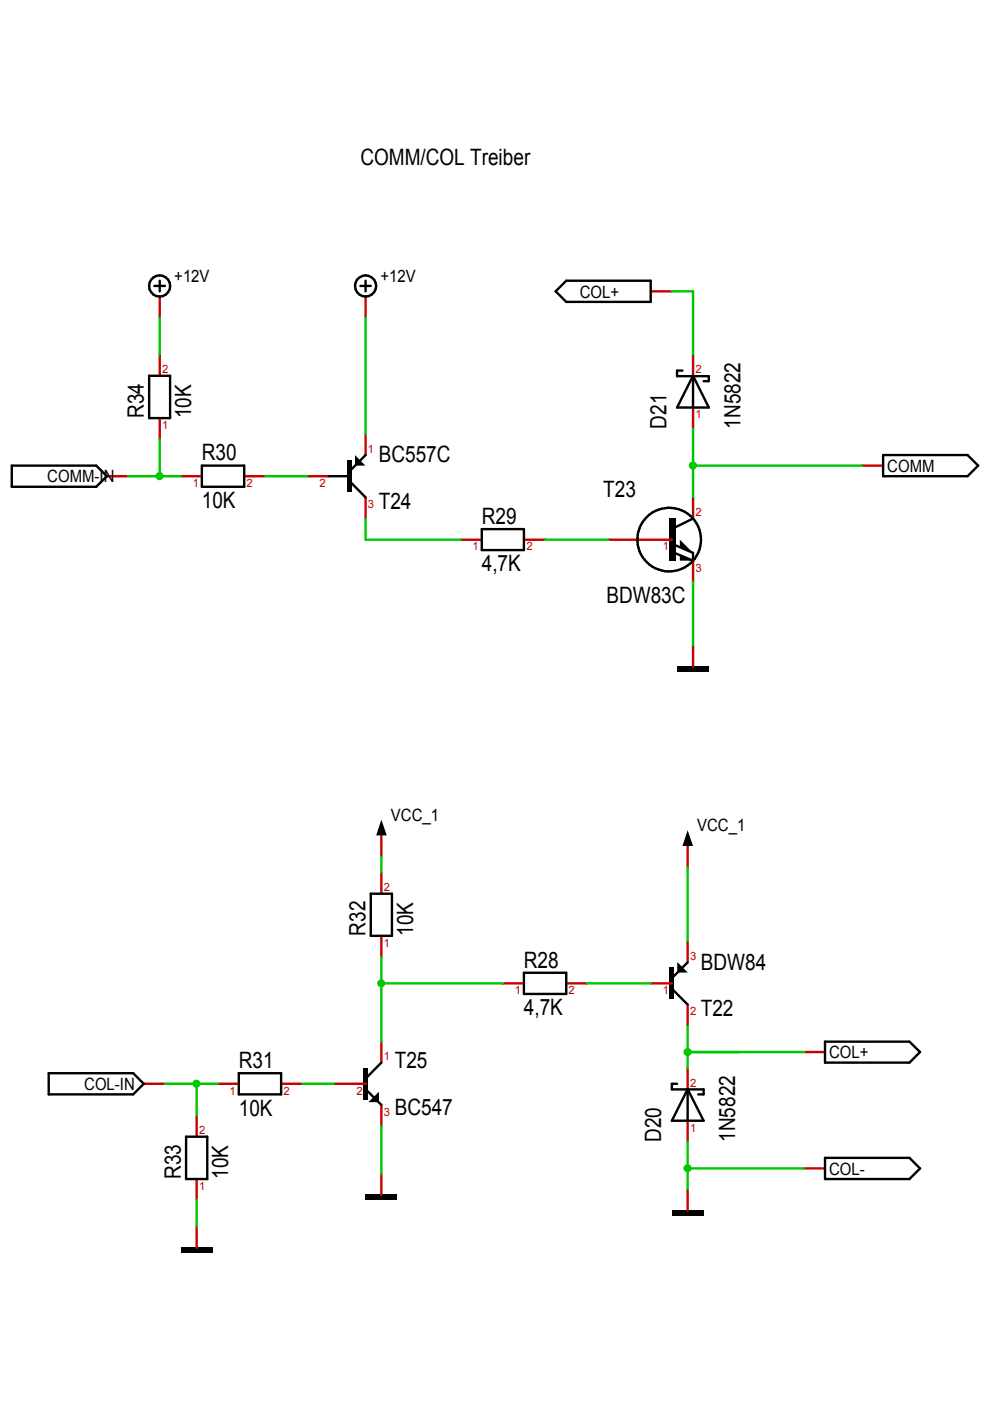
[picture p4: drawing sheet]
<svg xmlns="http://www.w3.org/2000/svg" width="210mm" height="297mm" viewBox="0 0 210 297" stroke-linecap="round" stroke-linejoin="round" font-family="sans-serif">
<path d="M33.9 62.9v4.5M77.5 62.9v4.5" fill="none" stroke="#c80000" stroke-width=".51"/>
<g fill="none" stroke="#000001" stroke-width=".51">
<path d="M33.9 59.5v2.3M77.5 59.5v2.3M32.7 60.6h2.3M76.4 60.6h2.2"/>
<circle cx="33.9" cy="60.6" r="2.24"/>
<circle cx="77.5" cy="60.6" r="2.24"/>
</g>
<path d="M38.3 264.5h6.7v1.1h-6.7z" fill-rule="evenodd" fill="#000001"/>
<path d="M33.9 75.2v4.5M138 61.8h4.5M33.9 88.6v4.5M80.9 177.1v4.5M41.7 236.5v4.5M41.7 250v4.4M41.7 260.1v4.4" fill="none" stroke="#c80000" stroke-width=".51"/>
<path d="M31.6 79.7h4.5v8.9h-4.5zM117.8 61.8l2.3-2.3h17.9v4.5h-17.9zM39.5 241h4.4v9h-4.4z" fill="none" stroke="#000001" stroke-width=".51"/>
<path d="M80.9 173.8l1.1 3.3h-2.2z" fill="#000001"/>
<path d="M22.6 101h4.5M80.9 185v4.5M80.9 198.4v4.5M30.5 229.8h4.5" fill="none" stroke="#c80000" stroke-width=".51"/>
<path d="M2.5 98.7h17.9l2.2 2.3-2.2 2.2h-17.9zM78.6 189.5h4.5v8.9h-4.5zM10.3 227.5h17.9l2.3 2.3-2.3 2.2h-17.9z" fill="none" stroke="#000001" stroke-width=".51"/>
<path d="M77.5 253.3h6.7v1.1h-6.7z" fill-rule="evenodd" fill="#000001"/>
<path d="M38.3 101h4.5M51.8 101h4.4M46.1 229.8h4.5M59.6 229.8h4.5M80.9 248.8v4.5" fill="none" stroke="#c80000" stroke-width=".51"/>
<path d="M42.8 98.7h9v4.5h-9zM50.6 227.5h9v4.5h-9z" fill="none" stroke="#000001" stroke-width=".51"/>
<path d="M77 226.4h.9v6.8h-.9z" fill-rule="evenodd" fill="#000001"/>
<path d="M70.8 229.8h6.7M80.9 220.9v4.4M80.9 234.3v4.5" fill="none" stroke="#c80000" stroke-width=".51"/>
<path d="M78.1 233.7l2.2-2.2v2.2z" fill="#000001"/>
<path d="M77.5 230.9l3.4 3.4M80.9 225.3l-3.4 3.4" fill="none" stroke="#000001" stroke-width=".51"/>
<path d="M73.7 97.6h.9v6.7h-.9z" fill-rule="evenodd" fill="#000001"/>
<path d="M77.5 92v4.5M65.2 101h4.5M77.5 105.5v4.4" fill="none" stroke="#c80000" stroke-width=".51"/>
<path d="M75.3 96.5l2.2 2.2h-2.2z" fill="#000001"/>
<path d="M77.5 96.5l-3.3 3.4M187.2 96.5h17.9l2.3 2.2-2.3 2.3h-17.9zM69.7 101h4.5M74.2 102.1l3.3 3.4" fill="none" stroke="#000001" stroke-width=".51"/>
<path d="M182.8 98.7h4.4" fill="none" stroke="#c80000" stroke-width=".51"/>
<path d="M143.6 141.3h6.7v1.1h-6.7z" fill-rule="evenodd" fill="#000001"/>
<path d="M146.9 75.2v4.5M146.9 86.4v4.5M97.7 114.4h4.5M111.1 114.4h4.5M146.9 136.8v4.5" fill="none" stroke="#c80000" stroke-width=".51"/>
<path d="M144.7 78.6h-1.1v1.2h6.7v1h-1.1M146.9 79.7l3.4 6.7h-6.7zM146.9 79.7v6.7M102.2 112.2h8.9v4.4h-8.9z" fill="none" stroke="#000001" stroke-width=".51"/>
<path d="M142 109.9h1.3v9h-1.3z" fill-rule="evenodd" fill="#000001"/>
<path d="M129 114.4h13.5M146.9 105.5v4.4M146.9 118.9v4.5" fill="none" stroke="#c80000" stroke-width=".51"/>
<circle cx="141.9" cy="114.4" r="6.7" fill="none" stroke="#000001" stroke-width=".51"/>
<g fill="#000001">
<path d="M144.1 117.8l2.8 1.1h-2.8z"/>
<path d="M144.1 114.4l2.8 2.8-2.8-1.1z"/>
</g>
<path d="M143 115.5l3.9 1.7v1.7l-3.9-1.7M146.9 109.9l-3.6 1.8M111.1 206.2h9v4.5h-9zM174.9 245.5h17.9l2.3 2.2-2.3 2.3h-17.9z" fill="none" stroke="#000001" stroke-width=".51"/>
<path d="M145.8 179.4v4.5M106.6 208.5h4.5M120.1 208.5h4.4M170.4 247.7h4.5" fill="none" stroke="#c80000" stroke-width=".51"/>
<path d="M145.8 176l1.1 3.4h-2.2z" fill="#000001"/>
<path d="M145.8 226.4v4.5M145.8 237.6v4.5M170.4 223.1h4.5" fill="none" stroke="#c80000" stroke-width=".51"/>
<path d="M143.6 229.8h-1.1v1.2h6.7v1h-1.2M145.8 230.9l3.4 6.7h-6.7zM145.8 230.9v6.7M174.9 220.9h17.9l2.3 2.2-2.3 2.2h-17.9z" fill="none" stroke="#000001" stroke-width=".51"/>
<path d="M142.5 256.7h6.7v1.1h-6.7z" fill-rule="evenodd" fill="#000001"/>
<path d="M145.8 252.2v4.5" fill="none" stroke="#c80000" stroke-width=".51"/>
<path d="M141.9 205.1h.9v6.8h-.9z" fill-rule="evenodd" fill="#000001"/>
<path d="M145.8 199.6v4.4M138 208.5h4.5M145.8 213v4.5" fill="none" stroke="#c80000" stroke-width=".51"/>
<path d="M142.5 209.6l3.3 3.4M145.8 204l-3.3 3.4" fill="none" stroke="#000001" stroke-width=".51"/>
<path d="M143.6 204l2.2 2.2h-2.2z" fill="#000001"/>
<path d="M56.2 101h9M77.5 109.9v4.5h20.2M64.1 229.8h6.7" fill="none" stroke="#00c800" stroke-width=".51"/>
<circle cx="80.8" cy="208.5" r=".86" fill="#00c800"/>
<path d="M80.9 202.9v18M80.9 208.5h25.7" fill="none" stroke="#00c800" stroke-width=".51"/>
<circle cx="41.6" cy="229.8" r=".86" fill="#00c800"/>
<path d="M35 229.8h11.1M41.7 229.8v6.7" fill="none" stroke="#00c800" stroke-width=".51"/>
<circle cx="33.8" cy="100.9" r=".86" fill="#00c800"/>
<path d="M33.9 93.1v7.9M146.9 90.9v7.8M27.1 101h11.2M115.6 114.4h13.4" fill="none" stroke="#00c800" stroke-width=".51"/>
<circle cx="146.9" cy="98.7" r=".87" fill="#00c800"/>
<path d="M33.9 67.4v7.8M77.5 67.4v24.6M182.8 98.7h-35.9v6.8M145.8 242.1v5.6" fill="none" stroke="#00c800" stroke-width=".51"/>
<circle cx="145.8" cy="247.7" r=".86" fill="#00c800"/>
<path d="M142.5 61.8h4.4v13.4M146.9 123.4v13.4M124.5 208.5h13.5M145.8 223.1v3.3M170.4 247.7h-24.6v4.5" fill="none" stroke="#00c800" stroke-width=".51"/>
<circle cx="145.8" cy="223.1" r=".86" fill="#00c800"/>
<path d="M80.9 181.6v3.4M145.8 183.9v15.7M145.8 217.5v5.6h24.6M80.9 238.8v10M41.7 254.4v5.7" fill="none" stroke="#00c800" stroke-width=".51"/>
<g font-size="4.8" fill="#000001">
<text x="76.4" y="34.9">COMM/COL Treiber</text>
<text x="30.5" y="88.6" transform="rotate(-90 30.5 88.6)">R34</text>
<text x="40.6" y="88.6" transform="rotate(-90 40.6 88.6)">10K</text>
<text x="141.3" y="90.9" transform="rotate(-90 141.3 90.9)">D21</text>
<text x="157" y="90.9" transform="rotate(-90 157 90.9)">1N5822</text>
<text x="42.8" y="97.6">R30</text>
<text x="80.3" y="98">BC557C</text>
<text x="42.8" y="107.7">10K</text>
<text x="80.3" y="107.9">T24</text>
<text x="127.9" y="105.5">T23</text>
<text x="102.2" y="111">R29</text>
<text x="102.2" y="121.1">4,7K</text>
<text x="128.6" y="127.8">BDW83C</text>
<text x="77.5" y="198.4" transform="rotate(-90 77.5 198.4)">R32</text>
<text x="87.6" y="198.4" transform="rotate(-90 87.6 198.4)">10K</text>
<text x="111.1" y="205.1">R28</text>
<text x="148.6" y="205.6">BDW84</text>
<text x="111.1" y="215.2">4,7K</text>
<text x="148.6" y="215.4">T22</text>
<text x="50.6" y="226.4">R31</text>
<text x="83.7" y="226.5">T25</text>
<text x="50.6" y="236.5">10K</text>
<text x="83.7" y="236.3">BC547</text>
<text x="140.2" y="242.1" transform="rotate(-90 140.2 242.1)">D20</text>
<text x="155.9" y="242.1" transform="rotate(-90 155.9 242.1)">1N5822</text>
<text x="38.3" y="250" transform="rotate(-90 38.3 250)">R33</text>
<text x="48.4" y="250" transform="rotate(-90 48.4 250)">10K</text>
</g>
<g font-size="3.6" fill="#000001">
<text x="37" y="59.7">+12V</text>
<text x="80.6" y="59.7">+12V</text>
<text x="122.9" y="63.1">COL+</text>
<text x="188.1" y="100">COMM</text>
<text x="10" y="102.3">COMM-IN</text>
<text x="82.9" y="174">VCC_1</text>
<text x="147.8" y="176.2">VCC_1</text>
<text x="175.8" y="224.4">COL+</text>
<text x="17.9" y="231.1">COL-IN</text>
<text x="175.8" y="249">COL-</text>
</g>
<g font-size="2.4" fill="#c80000">
<text x="34.4" y="79.2">2</text>
<text x="147.4" y="79.2">2</text>
<text x="147.4" y="88.7">1</text>
<text x="34.4" y="90.9">1</text>
<text x="78" y="96">1</text>
<text x="40.9" y="103.3">1</text>
<text x="52.3" y="103.3">2</text>
<text x="67.7" y="103.3">2</text>
<text x="78" y="107.7">3</text>
<text x="147.4" y="109.4">2</text>
<text x="100.2" y="116.7">1</text>
<text x="111.6" y="116.7">2</text>
<text x="140.5" y="116.7">1</text>
<text x="147.4" y="121.2">3</text>
<text x="81.4" y="188.9">2</text>
<text x="81.4" y="200.7">1</text>
<text x="146.3" y="203.5">3</text>
<text x="109.1" y="210.8">1</text>
<text x="120.6" y="210.8">2</text>
<text x="140.5" y="210.8">1</text>
<text x="146.3" y="215.3">2</text>
<text x="81.4" y="224.8">1</text>
<text x="48.7" y="232.1">1</text>
<text x="60.1" y="232.1">2</text>
<text x="75.6" y="232.1">2</text>
<text x="146.3" y="230.4">2</text>
<text x="81.4" y="236.6">3</text>
<text x="146.3" y="239.9">1</text>
<text x="42.2" y="240.5">2</text>
<text x="42.2" y="252.3">1</text>
</g>
</svg>
